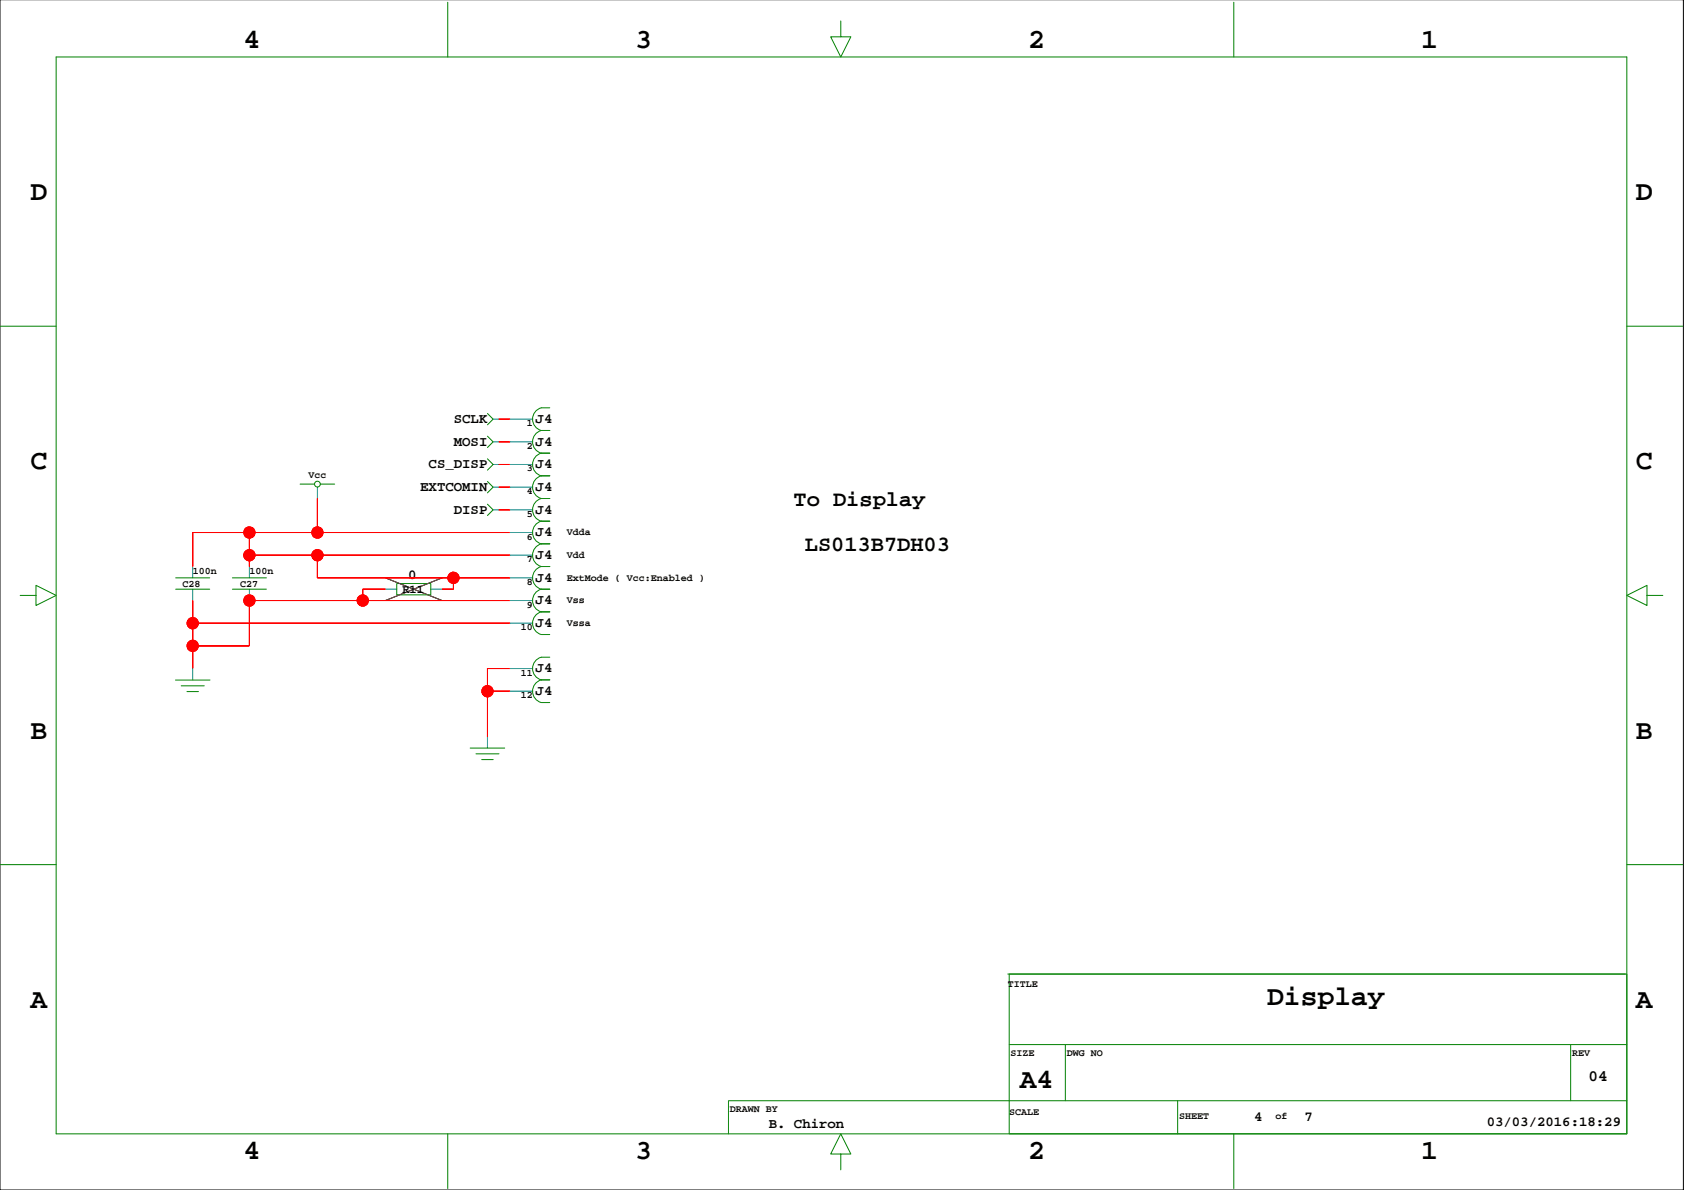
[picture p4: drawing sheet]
<svg xmlns="http://www.w3.org/2000/svg" width="297mm" height="210mm" viewBox="0 0 297 210" stroke-linecap="round" stroke-linejoin="round" font-family="sans-serif">
<path d="M0 0h296.9v209.9h-296.9zM68 101.9l10 4M78 101.9l-10 4" fill="none" stroke="#000" stroke-width=".18"/>
<g fill="none" stroke="#008000" stroke-width=".18">
<path d="M9.9 10.1h277.1v189.9h-277.1zM79 .4v9.7M148.3 3.7v2.8h1.8l-1.8 3.6-1.8-3.6h1.8M217.6 .4v9.7M0 57.5h9.9M287 57.5h9.9M86 76.9l1 1-1 1M86 72.9l1 1-1 1M95.5 75.9a2.07 2.07 0 0 0-1.6 2 2.07 2.07 0 0 0 1.6 2M95.5 79.9a2.07 2.07 0 0 0-1.6 2 2.07 2.07 0 0 0 1.6 2M95.5 75.9h1.5M95.5 79.9h1.5"/>
<path d="M97 71.9h-1.5a2.07 2.07 0 0 0-1.6 2 2.07 2.07 0 0 0 1.6 2M52.9 85.4h2.6M56.5 85.4h2.5M86 80.9l1 1-1 1M86 88.9l1 1-1 1M86 84.9l1 1-1 1M95.5 83.9a2.07 2.07 0 0 0-1.6 2 2.07 2.07 0 0 0 1.6 2M95.5 87.9a2.07 2.07 0 0 0-1.6 2 2.07 2.07 0 0 0 1.6 2M95.5 91.9a2.07 2.07 0 0 0-1.6 2 2.07 2.07 0 0 0 1.6 2M95.5 95.9a2.07 2.07 0 0 0-1.6 2 2.07 2.07 0 0 0 1.6 2M95.5 99.9a2.07 2.07 0 0 0-1.6 2 2.07 2.07 0 0 0 1.6 2M95.5 83.9h1.5"/>
<path d="M95.5 87.9h1.5M95.5 91.9h1.5M95.5 95.9h1.5M95.5 99.9h1.5M3.6 105h2.7v-1.8l3.6 1.8-3.6 1.8v-1.8M30.9 120h6.1M31 101.9h6M31 103.9h6M41 101.9h6M41 103.9h6M70 102.9h6v2h-6zM95.5 103.9a2.07 2.07 0 0 0-1.6 2 2.07 2.07 0 0 0 1.6 2"/>
<path d="M95.5 107.9a2.07 2.07 0 0 0-1.6 2 2.07 2.07 0 0 0 1.6 2h1.5M95.5 103.9h1.5M95.5 107.9h1.5M97 115.9h-1.5a2.07 2.07 0 0 0-1.6 2 2.07 2.07 0 0 0 1.6 2M97 119.9h-1.5a2.07 2.07 0 0 0-1.6 2 2.07 2.07 0 0 0 1.6 2h1.5M290.5 105v-1.8l-3.5 1.8 3.5 1.8v-1.8h2.8M32 121h4M33 122h2M82.9 132h6.1M83.9 133h4.1M85 134h2M0 152.5h9.9"/>
<path d="M287 152.5h9.9M177.8 171.8h108.9M178 171.8h109v28.2h-109zM79 200v9.6M178 184.3h109M187.9 184.3v9.9M207.7 194.2v5.8M217.6 200v9.6M277.1 184.3v9.9M287 194.2h-158.5v5.8M148.3 203.6h1.8l-1.8-3.6-1.8 3.6h1.8v2.7"/>
<circle cx="56" cy="85.4" r=".51"/>
</g>
<g fill="none" stroke="#008080" stroke-width=".18">
<path d="M87 77.9h1M87 73.9h1M90 77.9h4M90 73.9h4M34 99.9v2M44 99.9v2M56 85.9v2M87 81.9h1M87 89.9h1M87 85.9h1M90 81.9h4M90 89.9h4"/>
<path d="M90 85.9h4M90 93.9h4M90 97.9h4M34 103.9v2M34 117.9v2M44 103.9v2M68 103.9h2M76 103.9h2M90 101.9h4M90 105.9h4M90 109.9h4M90 117.9h4"/>
<path d="M86 129.9v2M90 121.9h4"/>
</g>
<g fill="#f00" stroke="#f00" stroke-width=".18">
<path d="M88 81.9h2z" fill-rule="evenodd"/>
<path d="M88 89.9h2z" fill-rule="evenodd"/>
<path d="M88 85.9h2z" fill-rule="evenodd"/>
<path d="M88 77.9h2z" fill-rule="evenodd"/>
<path d="M88 73.9h2z" fill-rule="evenodd"/>
<path d="M34 113.9v4z" fill-rule="evenodd"/>
<path d="M34 113.9h10z" fill-rule="evenodd"/>
<path d="M44 105.9v8z" fill-rule="evenodd"/>
<path d="M64 105.9h26z" fill-rule="evenodd"/>
<path d="M64 103.9v2z" fill-rule="evenodd"/>
<path d="M64 103.9h4z" fill-rule="evenodd"/>
<path d="M34 109.9h56z" fill-rule="evenodd"/>
<path d="M34 109.9v4z" fill-rule="evenodd"/>
<path d="M34 105.9v4z" fill-rule="evenodd"/>
<path d="M44 105.9h20z" fill-rule="evenodd"/>
<path d="M44 93.9v4z" fill-rule="evenodd"/>
<path d="M44 97.9v2z" fill-rule="evenodd"/>
<path d="M44 97.9h12z" fill-rule="evenodd"/>
<path d="M78 103.9h2z" fill-rule="evenodd"/>
<path d="M80 101.9v2z" fill-rule="evenodd"/>
<path d="M80 101.9h10z" fill-rule="evenodd"/>
<path d="M56 101.9h24z" fill-rule="evenodd"/>
<path d="M56 97.9v4z" fill-rule="evenodd"/>
<path d="M56 97.9h34z" fill-rule="evenodd"/>
<path d="M34 93.9h10z" fill-rule="evenodd"/>
<path d="M56 87.9v6z" fill-rule="evenodd"/>
<path d="M56 93.9h34z" fill-rule="evenodd"/>
<path d="M44 93.9h12z" fill-rule="evenodd"/>
<path d="M34 93.9v6z" fill-rule="evenodd"/>
<path d="M86 121.9h4z" fill-rule="evenodd"/>
<path d="M86 121.9v8z" fill-rule="evenodd"/>
<path d="M86 117.9h4z" fill-rule="evenodd"/>
<path d="M86 117.9v4z" fill-rule="evenodd"/>
<circle cx="34" cy="113.9" r="1"/>
<circle cx="34" cy="109.9" r="1"/>
<circle cx="44" cy="105.9" r="1"/>
<circle cx="64" cy="105.9" r="1"/>
<circle cx="44" cy="97.9" r="1"/>
<circle cx="80" cy="101.9" r="1"/>
<circle cx="56" cy="97.9" r="1"/>
<circle cx="44" cy="93.9" r="1"/>
<circle cx="56" cy="93.9" r="1"/>
<circle cx="86" cy="121.9" r="1"/>
</g>
<g fill="none" stroke="#f00" stroke-width=".18">
<path d="M88 77.9h2M88 73.9h2M44 93.9v6M44 97.9h46M56 97.9v4h34M56 87.9v6M88 81.9h2M88 89.9h2M88 85.9h2M90 93.9h-56v6M34 105.9v12M34 109.9h56"/>
<path d="M44 105.9h.1M68 103.9h-4v2M80 101.9v2h-2M90 105.9h-46v8h-10M90 117.9h-4v12M86 121.9h4"/>
<circle cx="44" cy="93.9" r="1"/>
<circle cx="44" cy="97.9" r="1"/>
<circle cx="56" cy="93.9" r="1"/>
<circle cx="56" cy="97.9" r="1"/>
<circle cx="34" cy="109.9" r="1"/>
<circle cx="34" cy="113.9" r="1"/>
<circle cx="44" cy="105.9" r="1"/>
<circle cx="64" cy="105.9" r="1"/>
<circle cx="80" cy="101.9" r="1"/>
<circle cx="86" cy="121.9" r="1"/>
</g>
<path d="M68 101.9l10 4M78 101.9l-10 4" fill="none" stroke="#808000" stroke-width=".18"/>
<g font-size="4.9">
<text x="43" y="8.4">4</text>
<text x="112" y="8.4">3</text>
<text x="181.4" y="8.4">2</text>
<text x="250.7" y="8.4">1</text>
<text x="5.4" y="35.3">D</text>
<text x="288.5" y="35.3">D</text>
<text x="5.4" y="82.8">C</text>
<text x="288.5" y="82.8">C</text>
<text x="5.4" y="130.3">B</text>
<text x="288.5" y="130.3">B</text>
<text x="5.4" y="177.8">A</text>
<text x="223.5" y="177.3">Display</text>
<text x="288.5" y="177.8">A</text>
<text x="179.9" y="192">A4</text>
<text x="43" y="204.4">4</text>
<text x="112" y="204.4">3</text>
<text x="181.4" y="204.4">2</text>
<text x="250.7" y="204.4">1</text>
</g>
<g font-size="3.9">
<text x="140" y="89.2">To Display</text>
<text x="142" y="97.2">LS013B7DH03</text>
</g>
<text font-size="2.8" x="280.2" y="190.6">04</text>
<g font-size="2.5">
<text x="80.1" y="74.6">SCLK</text>
<text x="94.5" y="74.6">J4</text>
<text x="75.6" y="82.6">CS_DISP</text>
<text x="80.1" y="78.6">MOSI</text>
<text x="94.5" y="78.6">J4</text>
<text x="94.5" y="82.6">J4</text>
<text x="74.1" y="86.6">EXTCOMIN</text>
<text x="94.5" y="86.6">J4</text>
<text x="80.1" y="90.6">DISP</text>
<text x="94.5" y="90.6">J4</text>
<text x="94.5" y="94.6">J4</text>
<text x="94.5" y="98.6">J4</text>
<text x="72" y="102.2">0</text>
<text x="94.5" y="102.6">J4</text>
<text x="94.5" y="106.6">J4</text>
<text x="94.5" y="110.6">J4</text>
<text x="94.5" y="118.6">J4</text>
<text x="94.5" y="122.6">J4</text>
<text x="221.2" y="197.6">4</text>
<text x="230.1" y="197.6">7</text>
<text x="135.6" y="199.1">B. Chiron</text>
<text x="262.2" y="198.5">03/03/2016:18:29</text>
</g>
<text font-size="2.1" x="71" y="104.6">R11</text>
<g font-size="1.8">
<text x="92.9" y="75.2">1</text>
<text x="92.9" y="79.2">2</text>
<text x="92.9" y="83.2">3</text>
<text x="54.4" y="84.4">Vcc</text>
<text x="92.9" y="87.2">4</text>
<text x="92.9" y="91.2">5</text>
<text x="92.9" y="95.2">6</text>
<text x="100" y="94.4">Vdda</text>
<text x="34" y="101.2">100n</text>
<text x="44" y="101.2">100n</text>
<text x="92.9" y="99.2">7</text>
<text x="100" y="98.4">Vdd</text>
<text x="32.2" y="103.5">C28</text>
<text x="42.3" y="103.5">C27</text>
<text x="92.9" y="103.2">8</text>
<text x="92.9" y="107.2">9</text>
<text x="100" y="102.4">ExtMode ( Vcc:Enabled )</text>
<text x="100" y="106.4">Vss</text>
<text x="91.9" y="111.2">10</text>
<text x="100" y="110.4">Vssa</text>
<text x="91.9" y="119.2">11</text>
<text x="91.9" y="123.2">12</text>
<text x="177.8" y="174">TITLE</text>
<text x="178.3" y="186.2">SIZE</text>
<text x="188.2" y="186.2">DWG NO</text>
<text x="277.3" y="186.2">REV</text>
<text x="128.7" y="196.1">DRAWN BY</text>
<text x="178" y="196.6">SCALE</text>
<text x="208" y="197.4">SHEET</text>
<text x="225" y="197.4">of</text>
</g>
</svg>
